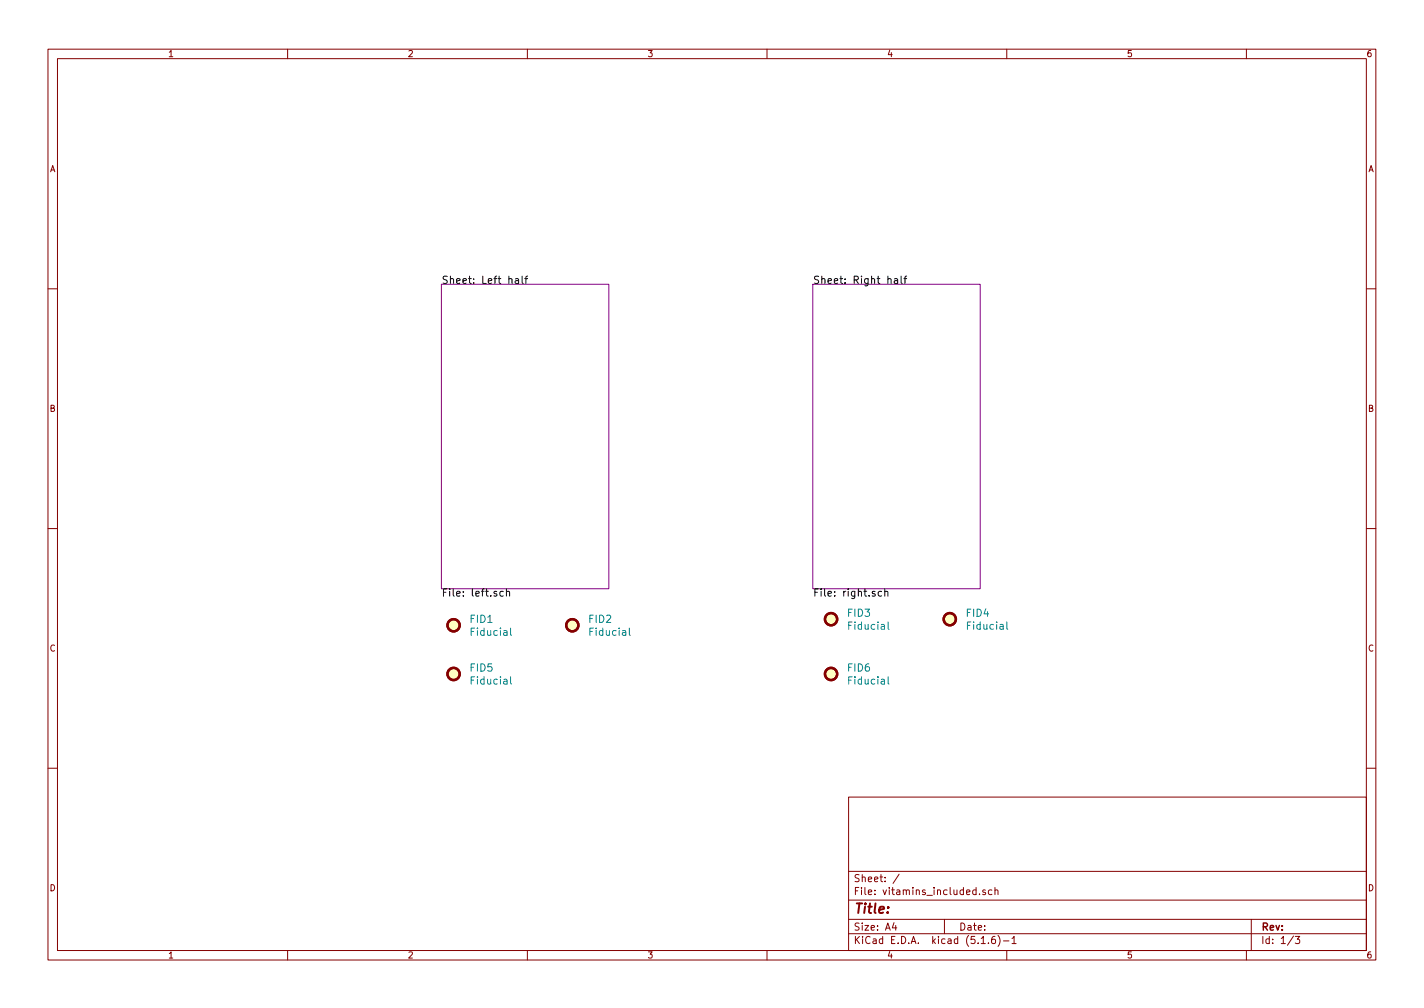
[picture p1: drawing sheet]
<svg xmlns="http://www.w3.org/2000/svg" width="297mm" height="210mm" viewBox="0 0 297 210" stroke-linecap="round" stroke-linejoin="round" font-family="sans-serif">
<g fill="none" stroke="#840000" stroke-width=".21">
<path d="M10 10.3h277v189.9h-277zM12 12.2h273v186.1h-273zM60 10.3v1.9M110 10.3v1.9M160 10.3v1.9M210 10.3v1.9M260 10.3v1.9M10 60.2h2M285 60.2h2M10 110.3h2M285 110.3h2M10 160.2h2"/>
<path d="M177 166.3h108v32h-108zM285 160.2h2M60 198.3v1.9M110 198.3v1.9M160 198.3v1.9M177 194.8h108M177 191.8h108M177 187.8h108M177 181.8h108M186.5 192.5l-.4 1h1M186.8 193v1M187.6 182.3l-1.3 2"/>
<path d="M197 191.8v3M203.6 185.7l-.4-.1-.3 .3 .1 .6 .2 .1 .4-.1M203.6 185.1v1.5M204.3 186.5v.1M204.7 196.8h.8M205.5 185.7l-.3-.1-.2 .2 .1 .2 .4 .2v.3h-.5M206.2 196.7v.1M206.9 185.7l-.4-.1-.3 .3v.6l.3 .1 .4-.1M207.5 195.3l-.4 .1a1.16 1.16 0 0 0-.1 1.3l.4 .1 .2-.1 .1-.5-.3-.3-.4 .1-.2 .2M207.5 185.7l.2-.1 .4 .1 .1 .9M207.5 185.1v1.5M208.2 195.1a1.71 1.71 0 0 1 0 2.3"/>
<path d="M209.3 196.3h1.2M210 198.3v1.9M211.1 195.8l.4-.5v1.5M211.1 196.8h.9M260 198.3v1.9M261 191.8v6.5M269.8 195.2l-1.2 2M270.2 195.3h.9l-.5 .6 .4 .1v.7l-.2 .1-.6-.1"/>
</g>
<path d="M92.1 59.3h34.9v63.5h-34.9zM169.5 59.3h35v63.5h-35z" fill="none" stroke="#840084" stroke-width=".21"/>
<g fill="none" stroke="#000" stroke-width=".21">
<path d="M107.5 58.2h.6l.1 .9M108.2 58.5h-.5a.3 .3 0 0 0-.3 .3 .3 .3 0 0 0 .3 .3l.5-.1M108.9 57.6v1.3l.2 .2M109.5 58.1h.6M110.1 57.6l-.4 .2v1.3M186.6 58.2h.6v.9M187.2 58.5h-.5a.3 .3 0 0 0-.2 .3 .3 .3 0 0 0 .2 .3l.5-.1M188 57.6v1.3l.2 .2M188.5 58.1h.6M189.1 57.6l-.3 .2v1.3M105 123.4l-.5-.1-.2 .3 .1 .7h.6M105.6 123.5l.3-.2 .3 .1 .1 1"/>
<path d="M105.6 122.8v1.6M183.9 123.4l-.4-.1-.3 .3 .1 .7h.6M184.6 123.5l.2-.2 .3 .1 .1 1M184.6 122.8v1.6"/>
</g>
<g fill="#ffffc2" stroke="#ffffc2" stroke-width=".21">
<circle cx="119.4" cy="130.4" r="1.27"/>
<circle cx="173.4" cy="129.2" r="1.27"/>
<circle cx="198.1" cy="129.2" r="1.27"/>
<circle cx="94.6" cy="140.6" r="1.27"/>
<circle cx="173.4" cy="140.6" r="1.27"/>
<circle cx="94.6" cy="130.4" r="1.27"/>
</g>
<g fill="none" stroke="#840000" stroke-width=".51">
<circle cx="94.6" cy="130.4" r="1.27"/>
<circle cx="119.4" cy="130.4" r="1.27"/>
<circle cx="173.4" cy="129.2" r="1.27"/>
<circle cx="198.1" cy="129.2" r="1.27"/>
<circle cx="94.6" cy="140.6" r="1.27"/>
<circle cx="173.4" cy="140.6" r="1.27"/>
</g>
<path d="M106.5 131v1.3l.2 .2M131.3 131v1.3l.2 .2M185.2 129.7v1.3l.2 .3M210 129.7v1.3l.2 .3M106.5 141.2v1.3l.2 .2M185.2 141.2v1.3l.2 .2" fill="none" stroke="#008484" stroke-width=".21"/>
<text font-size="2.8" fill="#840000" x="178" y="190.5">Title:</text>
<g font-size="2.1">
<text x="92.1" y="59.2">Sheet: Left half</text>
<text x="169.5" y="59.2">Sheet: Right half</text>
<text x="92.1" y="124.4">File: left.sch</text>
<text x="169.5" y="124.4">File: right.sch</text>
</g>
<g font-size="2.1" fill="#008484">
<text x="98.1" y="129.9">FID1</text>
<text x="122.9" y="129.9">FID2</text>
<text x="176.9" y="128.6">FID3</text>
<text x="177.2" y="131.3">Fiducial</text>
<text x="201.7" y="128.6">FID4</text>
<text x="201.9" y="131.3">Fiducial</text>
<text x="98.4" y="132.6">Fiducial</text>
<text x="123.2" y="132.6">Fiducial</text>
<text x="98.1" y="140.1">FID5</text>
<text x="98.4" y="142.8">Fiducial</text>
<text x="176.9" y="140.1">FID6</text>
<text x="177.2" y="142.8">Fiducial</text>
</g>
<g font-size="2.1" fill="#840000">
<text x="178" y="184">Sheet: /</text>
<text x="178" y="186.7">File: vitamins_included.sch</text>
<text x="178" y="196.9">KiCad E.D.A. kicad (5.1.6)-1</text>
<text x="178" y="194.1">Size: A4</text>
<text x="200" y="194.1">Date:</text>
<text x="263" y="194.1">Rev:</text>
<text x="263" y="196.9">Id: 1/3</text>
</g>
<g font-size="1.8" fill="#840000">
<text x="35" y="11.9">1</text>
<text x="85" y="11.9">2</text>
<text x="135" y="11.9">3</text>
<text x="185" y="11.9">4</text>
<text x="235" y="11.9">5</text>
<text x="285" y="11.9">6</text>
<text x="10.4" y="35.9">A</text>
<text x="285.4" y="35.9">A</text>
<text x="10.4" y="85.9">B</text>
<text x="285.4" y="85.9">B</text>
<text x="10.4" y="135.9">C</text>
<text x="285.4" y="135.9">C</text>
<text x="10.4" y="185.9">D</text>
<text x="285.4" y="185.9">D</text>
<text x="35" y="199.9">1</text>
<text x="85" y="199.9">2</text>
<text x="135" y="199.9">3</text>
<text x="185" y="199.9">4</text>
<text x="235" y="199.9">5</text>
<text x="285" y="199.9">6</text>
</g>
</svg>
